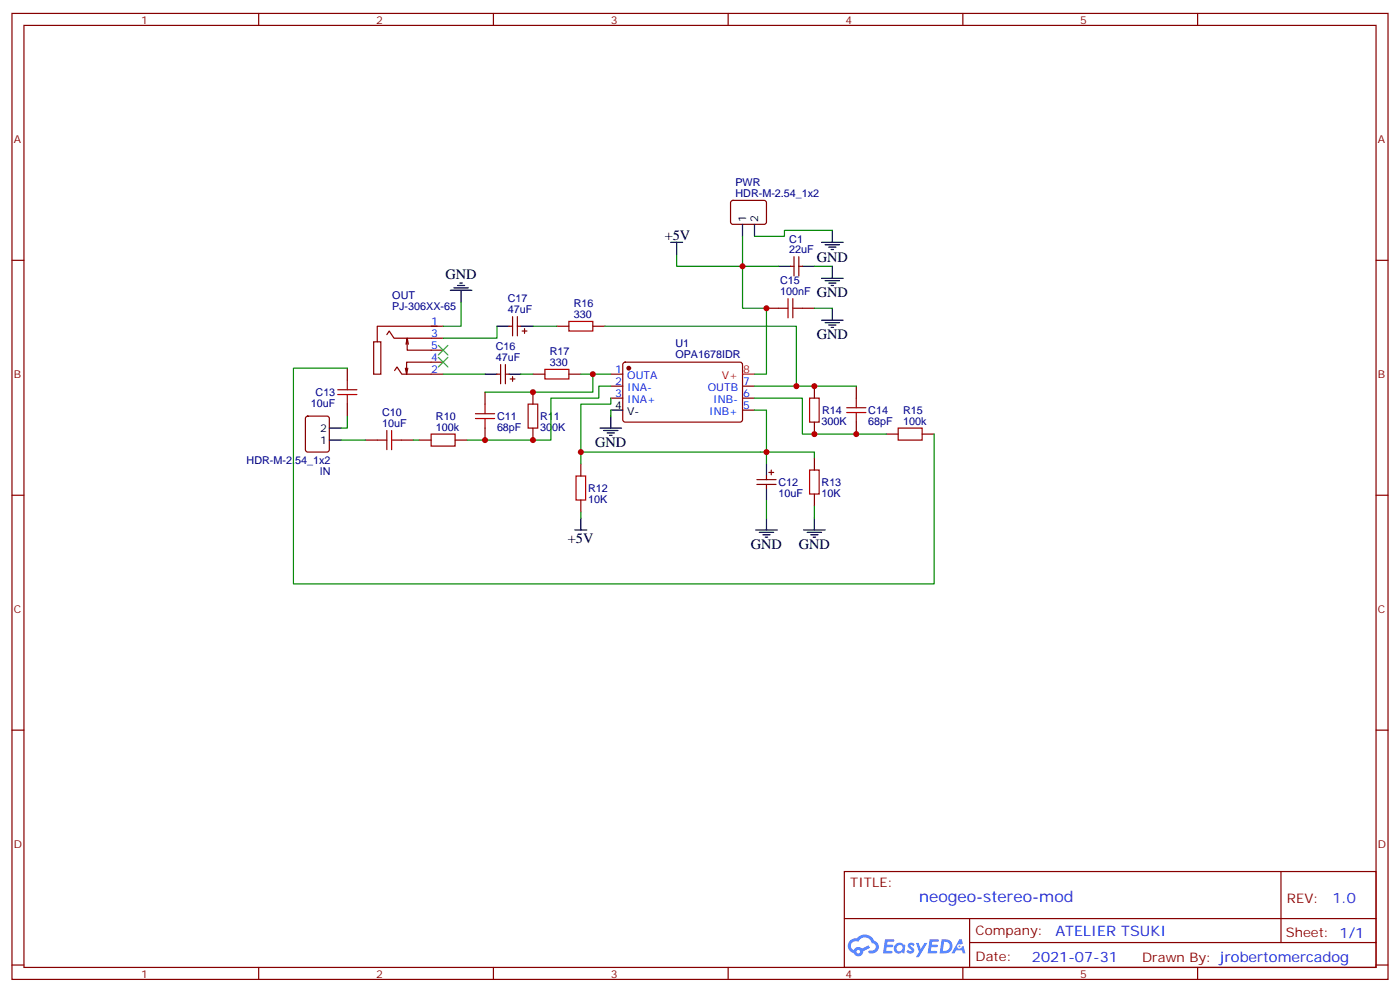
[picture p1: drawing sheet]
<svg xmlns="http://www.w3.org/2000/svg" width="412mm" height="292mm" viewBox="0 0 412 292" stroke-linecap="round" stroke-linejoin="round" font-family="sans-serif">
<g fill="none" stroke="#870000" stroke-width=".35">
<path d="M3.5 4h405.4v284.3h-405.4zM7.1 7.5h398.2v277.3h-398.2zM76.2 4v3.5M145.3 4v3.5M214.5 4v3.5M283.6 4v3.5M352.8 4v3.5M3.5 76.6h3.6M405.3 76.6h3.6M3.5 145.8h3.6M405.3 145.8h3.6M3.5 214.9h3.6"/>
<path d="M405.3 214.9h3.6M248.7 256.5h156.6v28.3h-156.6zM377.3 256.6v20.8M248.7 270.4h156.5M285.6 277.4h119.6M285.6 270.4v14.1M3.5 284.1h3.6M76.2 284.8v3.5M145.3 284.8v3.5M214.5 284.8v3.5M283.6 284.8v3.5M352.8 284.8v3.5"/>
<path d="M405.3 284.1h3.6"/>
</g>
<g fill="#5487ff">
<path d="M267.7 277.7a1.22 1.22 0 0 1 1.7 .3l-.4 .6a.47 .47 0 0 0-.3-.4 .47 .47 0 0 0-.5 .1l.1 .3a1.14 1.14 0 0 1 .8 1.7 1.14 1.14 0 0 1-1.9 0l-.2-.2 .5-.5 .7 .4a.29 .29 0 0 0 .3-.3 .29 .29 0 0 0-.2-.3 1.04 1.04 0 0 1-.6-1.7z"/>
<path d="M260.7 276.5h2.4l.3 .2-.2 .5h-1.8l-.1 .9h1.5l.3 .3-.3 .4h-1.6l-.2 1.1h1.7l.2 .4-.2 .3h-2.6z"/>
<path d="M273.8 276.5h2.4l.3 .2-.1 .5h-1.8l-.2 .9h1.6l.3 .3-.4 .4h-1.6l-.1 1.1h1.7l.2 .4-.2 .3h-2.6z"/>
<path d="M282.6 276.5h.7l.3 1.2-.6 .3a.69 .69 0 0 0-1 .3 .69 .69 0 0 0 .4 1 .69 .69 0 0 0 .9-.6l.5-.3 .6 2.2h-.8l-.2-.9h-1.8l-.5 .9h-.8z"/>
<path d="M269.8 277.6h.8l.6 1.8 1.1-1.8h.9l-2.6 4.1h-.8l.9-1.5z"/>
<path d="M277.4 276.5l-.6 4.1h1.3a2.11 2.11 0 0 0 2.5-2.1 2.11 2.11 0 0 0-2.5-2zM278.1 277.2a1.39 1.39 0 0 1 1.7 1.4 1.39 1.39 0 0 1-1.8 1.3h-.3z"/>
<path d="M263.7 278.1a1.54 1.54 0 0 0-.1 2.1 1.54 1.54 0 0 0 2.2 .2l.6 .2 .3-2.3-.2-.2-.4-.1a1.49 1.49 0 0 0-2.4 .1zM264 279.1a.94 .94 0 0 1 1.8 0 .94 .94 0 0 1-1.8 0z"/>
<path d="M250.4 276.8a2.18 2.18 0 0 0 1.1 3.8 1.44 1.44 0 0 0 1.6 .9 1.44 1.44 0 0 0 1.2-1.5l2-1-.5-.7-1.9 .9a1.47 1.47 0 0 0-2.4 .5 1.39 1.39 0 0 1-.7-2 1.39 1.39 0 0 1 2-.4 2.12 2.12 0 0 1 2.2-1.4 2.12 2.12 0 0 1 1.9 1.7 1.14 1.14 0 0 1 1.1 1.5 1.14 1.14 0 0 1-1.7 .7 .43 .43 0 0 0-.5 .3 .43 .43 0 0 0 .4 .5 1.98 1.98 0 0 0 2.5-1.2 1.98 1.98 0 0 0-1.2-2.5 3.1 3.1 0 0 0-5.3-.7l-.9 .1zM252.3 280.1a.55 .55 0 0 1 1.1 0 .55 .55 0 0 1-1.1 0z"/>
<circle cx="282.6" cy="278.6" r=".26"/>
</g>
<g fill="none" stroke="#870000" stroke-width=".35">
<path d="M215.4 59.2l.5-.2h9.4l.5 .7-.1 5.9-.6 .4h-9.5l-.4-.7v-5.6zM232.8 78.4h1.1M233.9 75.6v5.6M235.3 75.6v5.6M235.3 78.4h1.1M113.9 98.5l.8-1.1 1.4 2.2h14.4M119.9 99.6l.4 1.7M127 96h3.5M128.8 96h-17.7v4.6M149.9 96h1.1M151 93.2v5.6M152.4 96h1.1"/>
<path d="M152.4 93.2v5.6M153.8 97.4h1.4M154.5 96.7v1.4M164 96h3.6M174.6 96h3.6M225.8 90.7h3.5M236.4 90.7h3.5M102.3 108.4v3.5M102.3 119v3.5M110.1 100.6h2.1v9.5h-2.1zM116.2 109.1l.7-1.1 1.5 2.1h12.1M119.6 101.3l.3-1.7v3.5h10.6"/>
<path d="M120.1 108.4l-.3 1.7M130.5 106.6h-10.7v3.5l-.4-1.7M142.9 115.4v3.6M146.4 110.1h1.1M147.5 107.3v5.7M148.9 110.1h1M148.9 107.3v5.7M150.3 111.5h1.4M151 110.8v1.5M157 110.1h3.5M157 115.4v3.6M167.6 110.1h3.5"/>
<path d="M179.9 110.1h3.5M179.9 113.7h3.5M179.9 117.2h3.5M183.7 106.8l.4-.2 34.2 .1 .4 .6v16.5l-.7 .4h-34.1l-.5-.7v-16.2zM218.7 113.7h3.5M218.7 117.2h3.5M239.9 113.7v3.5M252.2 113.7v3.5M90.2 122.7l.5-.2h5.6l.7 .4v9.5l-.4 .6-5.9 .1-.7-.5v-9.4zM107.6 129.5h3.5M118.2 129.5h3.5M123.5 129.5h3.5"/>
<path d="M134.1 129.5h3.5M142.9 126v3.5M157 126v3.5M171.1 136.6v3.5M218.7 120.7h3.5M226.5 139.1h1.4M227.2 138.4v1.4M239.9 124.2v3.6M239.9 134.8v3.6M252.2 124.2v3.6M261.1 127.8h3.5M271.6 127.8h3.6"/>
<path d="M171.1 147.2v3.5M223 141.2h5.6M223 142.6h5.6M225.8 140.1v1.1M225.8 142.6v1.1M239.9 145.4v3.5"/>
</g>
<circle cx="185.2" cy="108.4" r=".53" fill="#870000" stroke="#870000" stroke-width=".35"/>
<g fill="none" stroke="#000" stroke-width=".35">
<path d="M197.6 71.3h3.5M199.3 71.3v3.6M218.7 66v3.6M222.2 66v3.6M229.3 78.4h3.5M236.4 78.4h3.5M242 71.3h6.4M243.1 72h4.2M244.1 72.7h2.1M244.8 73.4h.7M245.2 67.8v3.5M245.2 78.4v3.5"/>
<path d="M132.6 85.4h6.4M133.7 84.7h4.2M134.8 84h2.1M135.5 83.3h.7M135.8 85.4v3.6M146.4 96h3.5M153.5 96h3.5M242 94.3h6.4M242 81.9h6.4M243.1 95h4.2M243.1 82.6h4.2M244.1 83.3h2.1"/>
<path d="M244.1 95.7h2.1M244.8 84h.7M244.8 96.4h.7M245.2 90.7v3.6M142.9 110.1h3.5M149.9 110.1h3.6M97 129.5h3.5M97 126h3.5M176.7 126h6.4M177.8 126.7h4.2M178.9 127.4h2.1M179.6 128.1h.7"/>
<path d="M179.9 120.7h3.5M179.9 122.5v3.5M225.8 136.6v3.5M169.3 156h3.6M171.1 152.5v3.5M222.6 156h6.4M223.7 156.7h4.2M224.7 157.4h2.1M225.4 158.1h.7M225.8 143.7v3.5M225.8 152.5v3.5M236.7 156h6.4"/>
<path d="M237.8 156.7h4.2M238.8 157.4h2.1M239.5 158.1h.7M239.9 152.5v3.5"/>
</g>
<path d="M218.7 110.1h3.5" fill="none" stroke="#f00" stroke-width=".35"/>
<g fill="none" stroke="#a10000" stroke-width=".35">
<path d="M167.6 94.6h7v2.8h-7zM229.3 90.7h2.8M232.1 87.9v5.7M233.5 87.9v5.7M233.5 90.7h2.9M99.5 116.1h5.6M99.5 114.7h5.6M102.3 111.9v2.8M102.3 116.1v2.9M142.9 119v2.8M155.6 119h2.8v7h-2.8zM160.5 108.7h7.1v2.8h-7.1z"/>
<path d="M238.5 117.2h2.8v7h-2.8zM252.2 117.2v2.8M111.1 129.5h2.8M113.9 126.7v5.7M115.4 129.5h2.8M115.4 126.7v5.7M127 127.8h7.1v3.5h-7.1zM140.1 121.8h5.6M140.1 123.2h5.6M142.9 123.2v2.8M238.5 138.4h2.8v7h-2.8zM249.4 120h5.7"/>
<path d="M249.4 121.4h5.7M252.2 121.4v2.8M264.6 126h7v3.5h-7zM169.7 140.1h2.8v7.1h-2.8z"/>
</g>
<g fill="none" stroke="#008700" stroke-width=".35">
<path d="M199.3 74.9v3.5h19.4v12.3h7.1v19.4h-3.6M218.7 69.6v8.8h10.6M239.9 78.4h5.3M245.2 67.8h-14.1v1.8h-8.9M135.8 89v7h-5.3M146.4 96v3.6h-15.9M157 96h7M178.2 96h56.4v17.7h-12.4M239.9 90.7h5.3M102.3 108.4h-15.9v63.5h188.8v-44.1M130.5 110.1h12.4M153.5 110.1h3.5"/>
<path d="M171.1 110.1h3.5M179.9 110.1h-5.3v5.3h-31.7M179.9 113.7h-3.5v3.5h-14.1v12.3h-24.7M179.9 117.2v1.8h-8.8v17.6M222.2 117.2h14.2v10.6h24.7M234.6 113.7h17.6M100.5 129.5h7.1M102.3 122.5v3.5h-1.8M121.7 129.5h1.8M171.1 133.1h54.7v3.5M179.9 120.7v1.8M222.2 120.7h3.6v12.4h14.1v1.7"/>
<path d="M171.1 150.7v1.8M225.8 147.2v5.3M239.9 148.9v3.6"/>
</g>
<path d="M129.1 101.7l2.8 2.8M129.1 105.2l2.8 2.8M131.9 101.7l-2.8 2.8M131.9 105.2l-2.8 2.8" fill="none" stroke="#3c3" stroke-width=".35"/>
<g fill="#c00">
<circle cx="225.8" cy="90.7" r=".88"/>
<circle cx="174.6" cy="110.1" r=".88"/>
<circle cx="157" cy="115.4" r=".88"/>
<circle cx="157" cy="129.5" r=".88"/>
<circle cx="142.9" cy="129.5" r=".88"/>
<circle cx="234.6" cy="113.7" r=".88"/>
<circle cx="239.9" cy="113.7" r=".88"/>
<circle cx="239.9" cy="127.8" r=".88"/>
<circle cx="252.2" cy="127.8" r=".88"/>
<circle cx="171.1" cy="133.1" r=".88"/>
<circle cx="218.7" cy="78.4" r=".88"/>
<circle cx="225.8" cy="133.1" r=".88"/>
</g>
<text font-size="4.6" fill="#00f" x="270.8" y="265.6">neogeo-stereo-mod</text>
<g font-size="4.2">
<text x="195.8" y="70.6">+5V</text>
<text x="240.6" y="77">GND</text>
<text x="131.2" y="82.2">GND</text>
<text x="240.6" y="87.6">GND</text>
<text x="240.6" y="99.9">GND</text>
<text x="175.3" y="131.7">GND</text>
<text x="167.3" y="159.9">+5V</text>
<text x="221.2" y="161.6">GND</text>
<text x="235.3" y="161.6">GND</text>
</g>
<g font-size="4.2" fill="#00f">
<text x="392.5" y="265.8">1.0</text>
<text x="310.9" y="275.4">ATELIER TSUKI</text>
<text x="304" y="283.2">2021-07-31</text>
</g>
<g font-size="3.9" fill="#800">
<text x="250.5" y="261.1">TITLE:</text>
<text x="379.1" y="265.8">REV:</text>
<text x="287.4" y="275.3">Company:</text>
<text x="378.7" y="275.9">Sheet: 1/1</text>
<text x="287.4" y="283">Date:</text>
<text x="336.4" y="283.1">Drawn By: jrobertomercadog</text>
</g>
<g font-size="3.2" fill="#800">
<text x="41.6" y="6.9">1</text>
<text x="110.8" y="6.9">2</text>
<text x="179.9" y="6.9">3</text>
<text x="249.1" y="6.9">4</text>
<text x="318.2" y="6.9">5</text>
<text x="4.1" y="42.1">A</text>
<text x="405.9" y="42.1">A</text>
<text x="4.1" y="111.2">B</text>
<text x="405.9" y="111.2">B</text>
<text x="4.1" y="180.3">C</text>
<text x="405.9" y="180.3">C</text>
<text x="4.1" y="249.5">D</text>
<text x="405.9" y="249.5">D</text>
<text x="41.6" y="287.8">1</text>
<text x="110.8" y="287.8">2</text>
<text x="179.9" y="287.8">3</text>
<text x="249.1" y="287.8">4</text>
<text x="318.2" y="287.8">5</text>
</g>
<g font-size="3.2" fill="#000080">
<text x="216.6" y="57.9">HDR-M-2.54_1x2</text>
<text x="216.6" y="54.7">PWR</text>
<text x="232.5" y="71.4">C1</text>
<text x="232.5" y="74.5">22uF</text>
<text x="229.8" y="83.7">C15</text>
<text x="115.6" y="88.1">OUT</text>
<text x="149.6" y="88.9">C17</text>
<text x="229.8" y="86.9">100nF</text>
<text x="115.5" y="91.3">PJ-306XX-65</text>
<text x="149.6" y="92.1">47uF</text>
<text x="169" y="93.6">330</text>
<text x="169" y="90.5">R16</text>
<text x="146.1" y="106.3">47uF</text>
<text x="146.1" y="103.1">C16</text>
<text x="161.9" y="107.7">330</text>
<text x="161.9" y="104.6">R17</text>
<text x="198.9" y="105.3">OPA1678IDR</text>
<text x="199" y="102.1">U1</text>
<text x="91.5" y="119.7">10uF</text>
<text x="93" y="116.6">C13</text>
<text x="112.5" y="125.7">10uF</text>
<text x="112.5" y="122.6">C10</text>
<text x="128.4" y="123.6">R10</text>
<text x="146.4" y="123.7">C11</text>
<text x="159.1" y="123.6">R11</text>
<text x="242" y="125.1">300K</text>
<text x="242.2" y="121.9">R14</text>
<text x="255.8" y="125">68pF</text>
<text x="255.8" y="121.8">C14</text>
<text x="266" y="125">100k</text>
<text x="266" y="121.9">R15</text>
<text x="128.4" y="126.7">100k</text>
<text x="146.4" y="126.8">68pF</text>
<text x="159.1" y="126.8">300K</text>
<text x="72.6" y="136.6">HDR-M-2.54_1x2</text>
<text x="94.2" y="139.7">IN</text>
<text x="229.3" y="143.1">C12</text>
<text x="242" y="143">R13</text>
<text x="173.2" y="148">10K</text>
<text x="173.2" y="144.8">R12</text>
<text x="229.3" y="146.2">10uF</text>
<text x="242" y="146.2">10K</text>
</g>
<g font-size="3.2">
<text x="219.8" y="65.3" transform="rotate(-90 219.8 65.3)">1</text>
<text x="223.3" y="65.3" transform="rotate(-90 223.3 65.3)">2</text>
<text x="181.3" y="120.4">4</text>
<text x="184.7" y="122.1">V-</text>
<text x="94.3" y="130.6">1</text>
<text x="94.3" y="127.1">2</text>
</g>
<g font-size="3.2" fill="#00f">
<text x="127" y="95.7">1</text>
<text x="127" y="99.2">3</text>
<text x="127" y="102.7">5</text>
<text x="127" y="106.3">4</text>
<text x="127" y="109.8">2</text>
<text x="181.3" y="109.8">1</text>
<text x="181.3" y="113.3">2</text>
<text x="184.7" y="111.5">OUTA</text>
<text x="218.9" y="113.3">7</text>
<text x="181.3" y="116.8">3</text>
<text x="184.7" y="115.1">INA-</text>
<text x="184.7" y="118.6">INA+</text>
<text x="208.5" y="115.1">OUTB</text>
<text x="210.1" y="118.6">INB-</text>
<text x="218.9" y="116.8">6</text>
<text x="208.9" y="122.1">INB+</text>
<text x="218.9" y="120.4">5</text>
</g>
<g font-size="3.2" fill="#f00">
<text x="212.7" y="111.5">V+</text>
<text x="218.9" y="109.8">8</text>
</g>
</svg>
